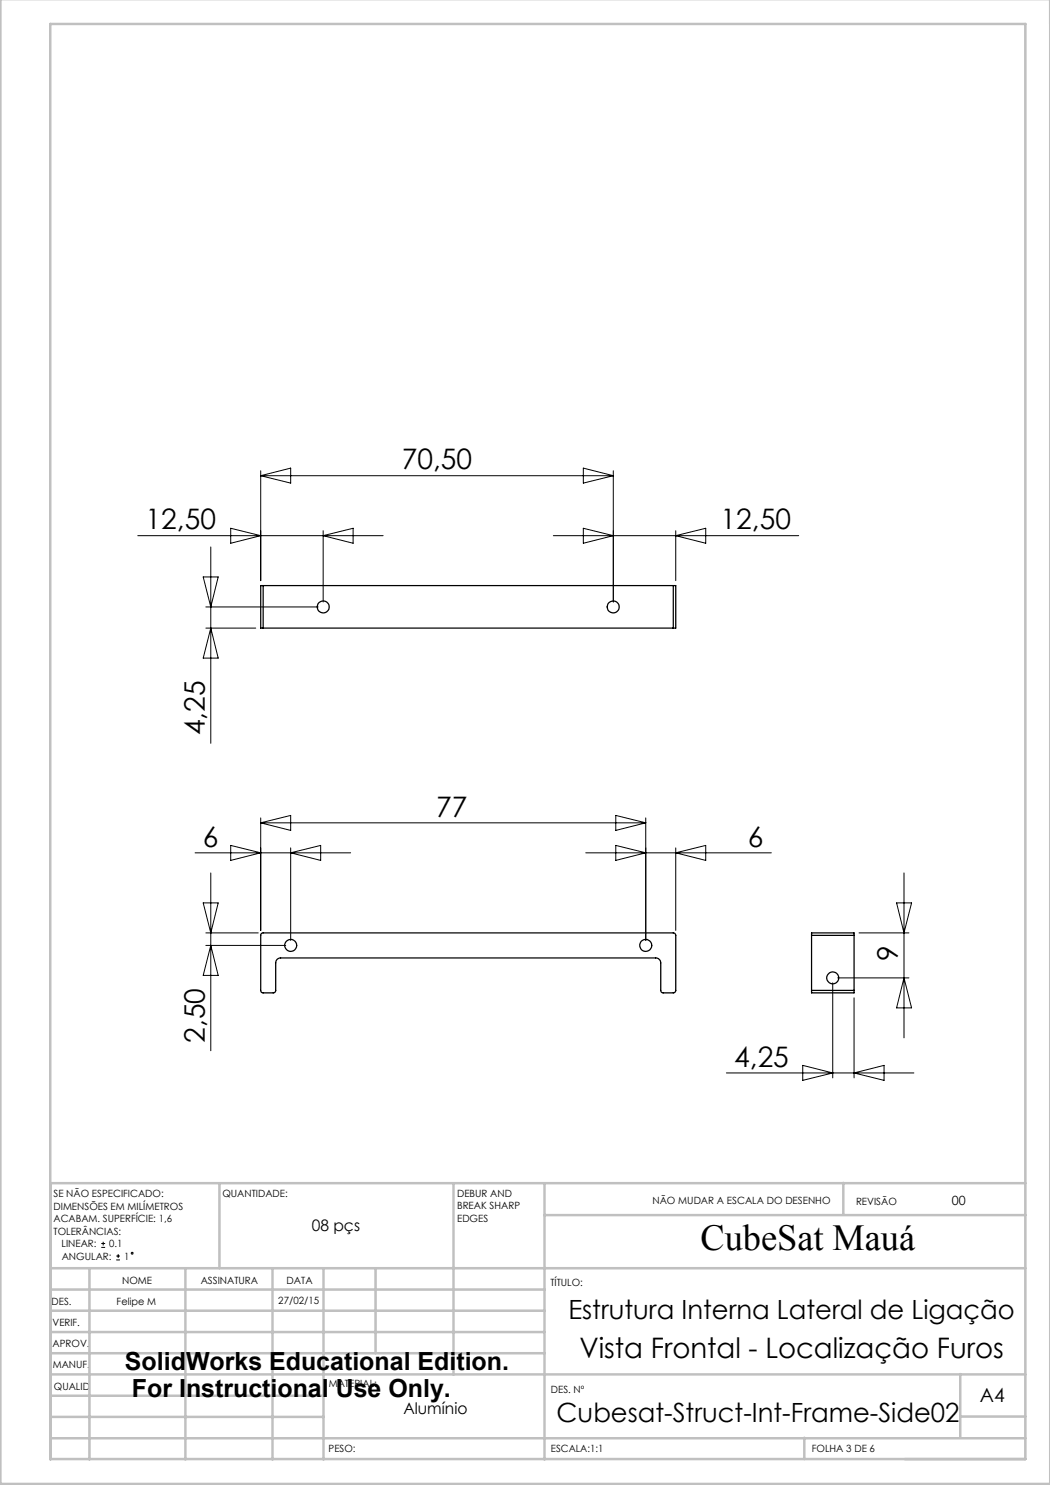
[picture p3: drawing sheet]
<svg xmlns="http://www.w3.org/2000/svg" width="210mm" height="297mm" viewBox="0 0 210 297" stroke-linecap="round" stroke-linejoin="round" font-family="sans-serif">
<g fill="none" stroke="#000" stroke-width=".2">
<path d="M52.1 95.1l6-1.5v3zM52.1 94.2v21.9M52.1 95.1h70.6M116.7 93.6l6 1.5-6 1.5zM122.7 94.2v26.2M27.6 107.1h49M40.6 115.4h3l-1.4 6zM42.2 109.4v39.3M46.1 105.7l6 1.4-6 1.6zM64.6 106.1v14.3M64.6 107.1l6-1.4v3zM110.7 107.1h49"/>
<path d="M116.7 105.7l6 1.4-6 1.6zM135.1 106.1v10M135.1 107.1l6-1.4v3zM41.2 121.4h22.4M41.2 125.6h10M42.2 125.6l1.4 6h-3zM39 170.6h31.1M42.2 174.6v35.5M46.1 169.1l6 1.5-6 1.5zM52.1 164.6l6-1.5v3zM52.1 163.6v22.5M52.1 164.6h77.1"/>
<path d="M58.1 169.6v18.5M58.1 170.6l6-1.5v3zM117.2 170.6h37.1M123.2 163.1l6 1.5-6 1.5zM123.2 169.1l6 1.5-6 1.5zM129.2 163.6v24.5M135.1 169.6v16.5M135.1 170.6l6-1.5v3zM180.8 174.6v33M40.6 180.6h3l-1.4 6zM41.2 189.1h15.9M41.2 186.6h10.4"/>
<path d="M42.2 189.1l1.4 6h-3zM166.5 196.6v19M167.5 195.6h14.3M170.8 199.6v16M171.8 186.6h10M179.3 180.6h3l-1.5 6zM180.8 195.6l1.5 6h-3zM145.3 214.6h37.5M160.5 213.1l6 1.5-6 1.5zM170.8 214.6l6-1.5v3zM20.2 249.5h.8M20.2 248.7h.8"/>
<path d="M20.6 248.4v.7M23.2 252h.8M23.2 251.2h.8M23.6 250.8v.8"/>
<circle cx="26.4" cy="250.6" r=".19"/>
</g>
<g fill="none" stroke="#c0c0c0" stroke-width=".5">
<path d="M.1 -.1v296.9h209.9v-296.9M10.1 4.8h195v287h-195zM43.9 236.6v17M90.7 236.6v38.3M108.9 236.6v55.3M168.7 236.6v6.3M205.1 236.6h-195v55.3M10.1 253.6h195M10.1 257.9h98.8M17.9 253.6v38.3M37.1 253.6v38.3M54.5 253.6v38.3"/>
<path d="M64.7 253.6v38.3M75.1 253.6v17M108.9 243h96.2M10.1 270.6h98.8M10.1 266.4h98.8M10.1 262.1h98.8M10.1 279.1h54.6M10.1 274.9h195M192.1 274.8v12.7M10.1 287.7h195M10.1 283.4h54.6M160.9 287.5v4.3"/>
<path d="M192.1 283.3h13"/>
</g>
<g fill="none" stroke="#000" stroke-width=".25">
<path d="M52.6 117.1h-.5v8.5h.5M52.6 117.1v8.5M52.6 117.1h82.1M134.7 117.1h.4v8.5h-.4M134.7 117.1v8.5M52.6 125.6h82.1M52.2 186.8l.3-.2 82.4 .1 .2 .3v11.2l-.2 .3-2.4 .1-.3-.2v-5.8a1.02 1.02 0 0 0-1.1-1h-75a.96 .96 0 0 0-1 1v5.8l-.3 .2-2.4-.1-.3-.3zM162.3 187.1v-.5h8.5v.5M162.3 198.1v.5h8.5v-.5M162.3 187.1h8.5M162.3 198.1h8.5M162.3 187.1v11"/>
<path d="M170.8 187.1v11"/>
<circle cx="64.6" cy="121.4" r="1.21"/>
<circle cx="122.6" cy="121.4" r="1.21"/>
<circle cx="58.1" cy="189.1" r="1.2"/>
<circle cx="129.1" cy="189.1" r="1.21"/>
<circle cx="166.6" cy="195.6" r="1.2"/>
</g>
<text font-size="7.3" x="140.1" y="249.9">CubeSat Mauá</text>
<g font-size="5.6">
<text x="80.4" y="93.9">70,50</text>
<text x="29.1" y="105.9">12,50</text>
<text x="144.1" y="105.9">12,50</text>
<text x="40.9" y="147.1" transform="rotate(-90 40.9 147.1)">4,25</text>
<text x="87.2" y="163.3">77</text>
<text x="40.6" y="169.3">6</text>
<text x="149.6" y="169.3">6</text>
<text x="179.6" y="192.1" transform="rotate(-90 179.6 192.1)">9</text>
<text x="40.9" y="208.6" transform="rotate(-90 40.9 208.6)">2,50</text>
<text x="146.8" y="213.3">4,25</text>
<text x="115.9" y="271.5">Vista Frontal - Localização Furos</text>
</g>
<g font-size="5.3">
<text x="113.7" y="263.7">Estrutura Interna Lateral de Ligação</text>
<text x="111.3" y="284.3">Cubesat-Struct-Int-Frame-Side02</text>
</g>
<g font-size="5">
<text x="25" y="273.9">SolidWorks Educational Edition.</text>
<text x="26.4" y="279.4">For Instructional Use Only.</text>
</g>
<text font-size="3.9" x="196" y="280.4">A4</text>
<g font-size="3.2">
<text x="62.3" y="246.3">08 pçs</text>
<text x="80.7" y="282.8">Alumínio</text>
</g>
<text font-size="2.5" x="190.4" y="240.9">00</text>
<g font-size="2">
<text x="10.7" y="239.5">SE NÃO ESPECIFICADO:</text>
<text x="44.5" y="239.5">QUANTIDADE:</text>
<text x="91.4" y="239.4">DEBUR AND</text>
<text x="10.7" y="242">DIMENSÕES EM MILÍMETROS</text>
<text x="10.7" y="244.5">ACABAM. SUPERFÍCIE: 1,6</text>
<text x="91.4" y="241.9">BREAK SHARP</text>
<text x="91.4" y="244.4">EDGES</text>
<text x="130.5" y="240.8">NÃO MUDAR A ESCALA DO DESENHO</text>
<text x="171.2" y="241">REVISÃO</text>
<text x="10.7" y="247">TOLERÂNCIAS:</text>
<text x="12.3" y="249.5">LINEAR:</text>
<text x="12.3" y="252">ANGULAR:</text>
<text x="21.8" y="249.5">0.1</text>
<text x="24.8" y="252">1</text>
<text x="24.4" y="256.9">NOME</text>
<text x="40.1" y="256.8">ASSINATURA</text>
<text x="57.3" y="256.8">DATA</text>
<text x="110.1" y="257.1">TÍTULO:</text>
<text x="10.3" y="260.9">DES.</text>
<text x="23.3" y="261">Felipe M</text>
<text x="55.7" y="260.8">27/02/15</text>
<text x="10.5" y="269.3">APROV.</text>
<text x="10.5" y="265.2">VERIF.</text>
<text x="10.6" y="273.6">MANUF.</text>
<text x="10.8" y="278">QUALID</text>
<text x="65.8" y="277.4">MATERIAL:</text>
<text x="110.2" y="278.5">DES. Nº</text>
<text x="65.7" y="290.4">PESO:</text>
<text x="110.2" y="290.5">ESCALA:1:1</text>
<text x="162.4" y="290.4">FOLHA 3 DE 6</text>
</g>
</svg>
